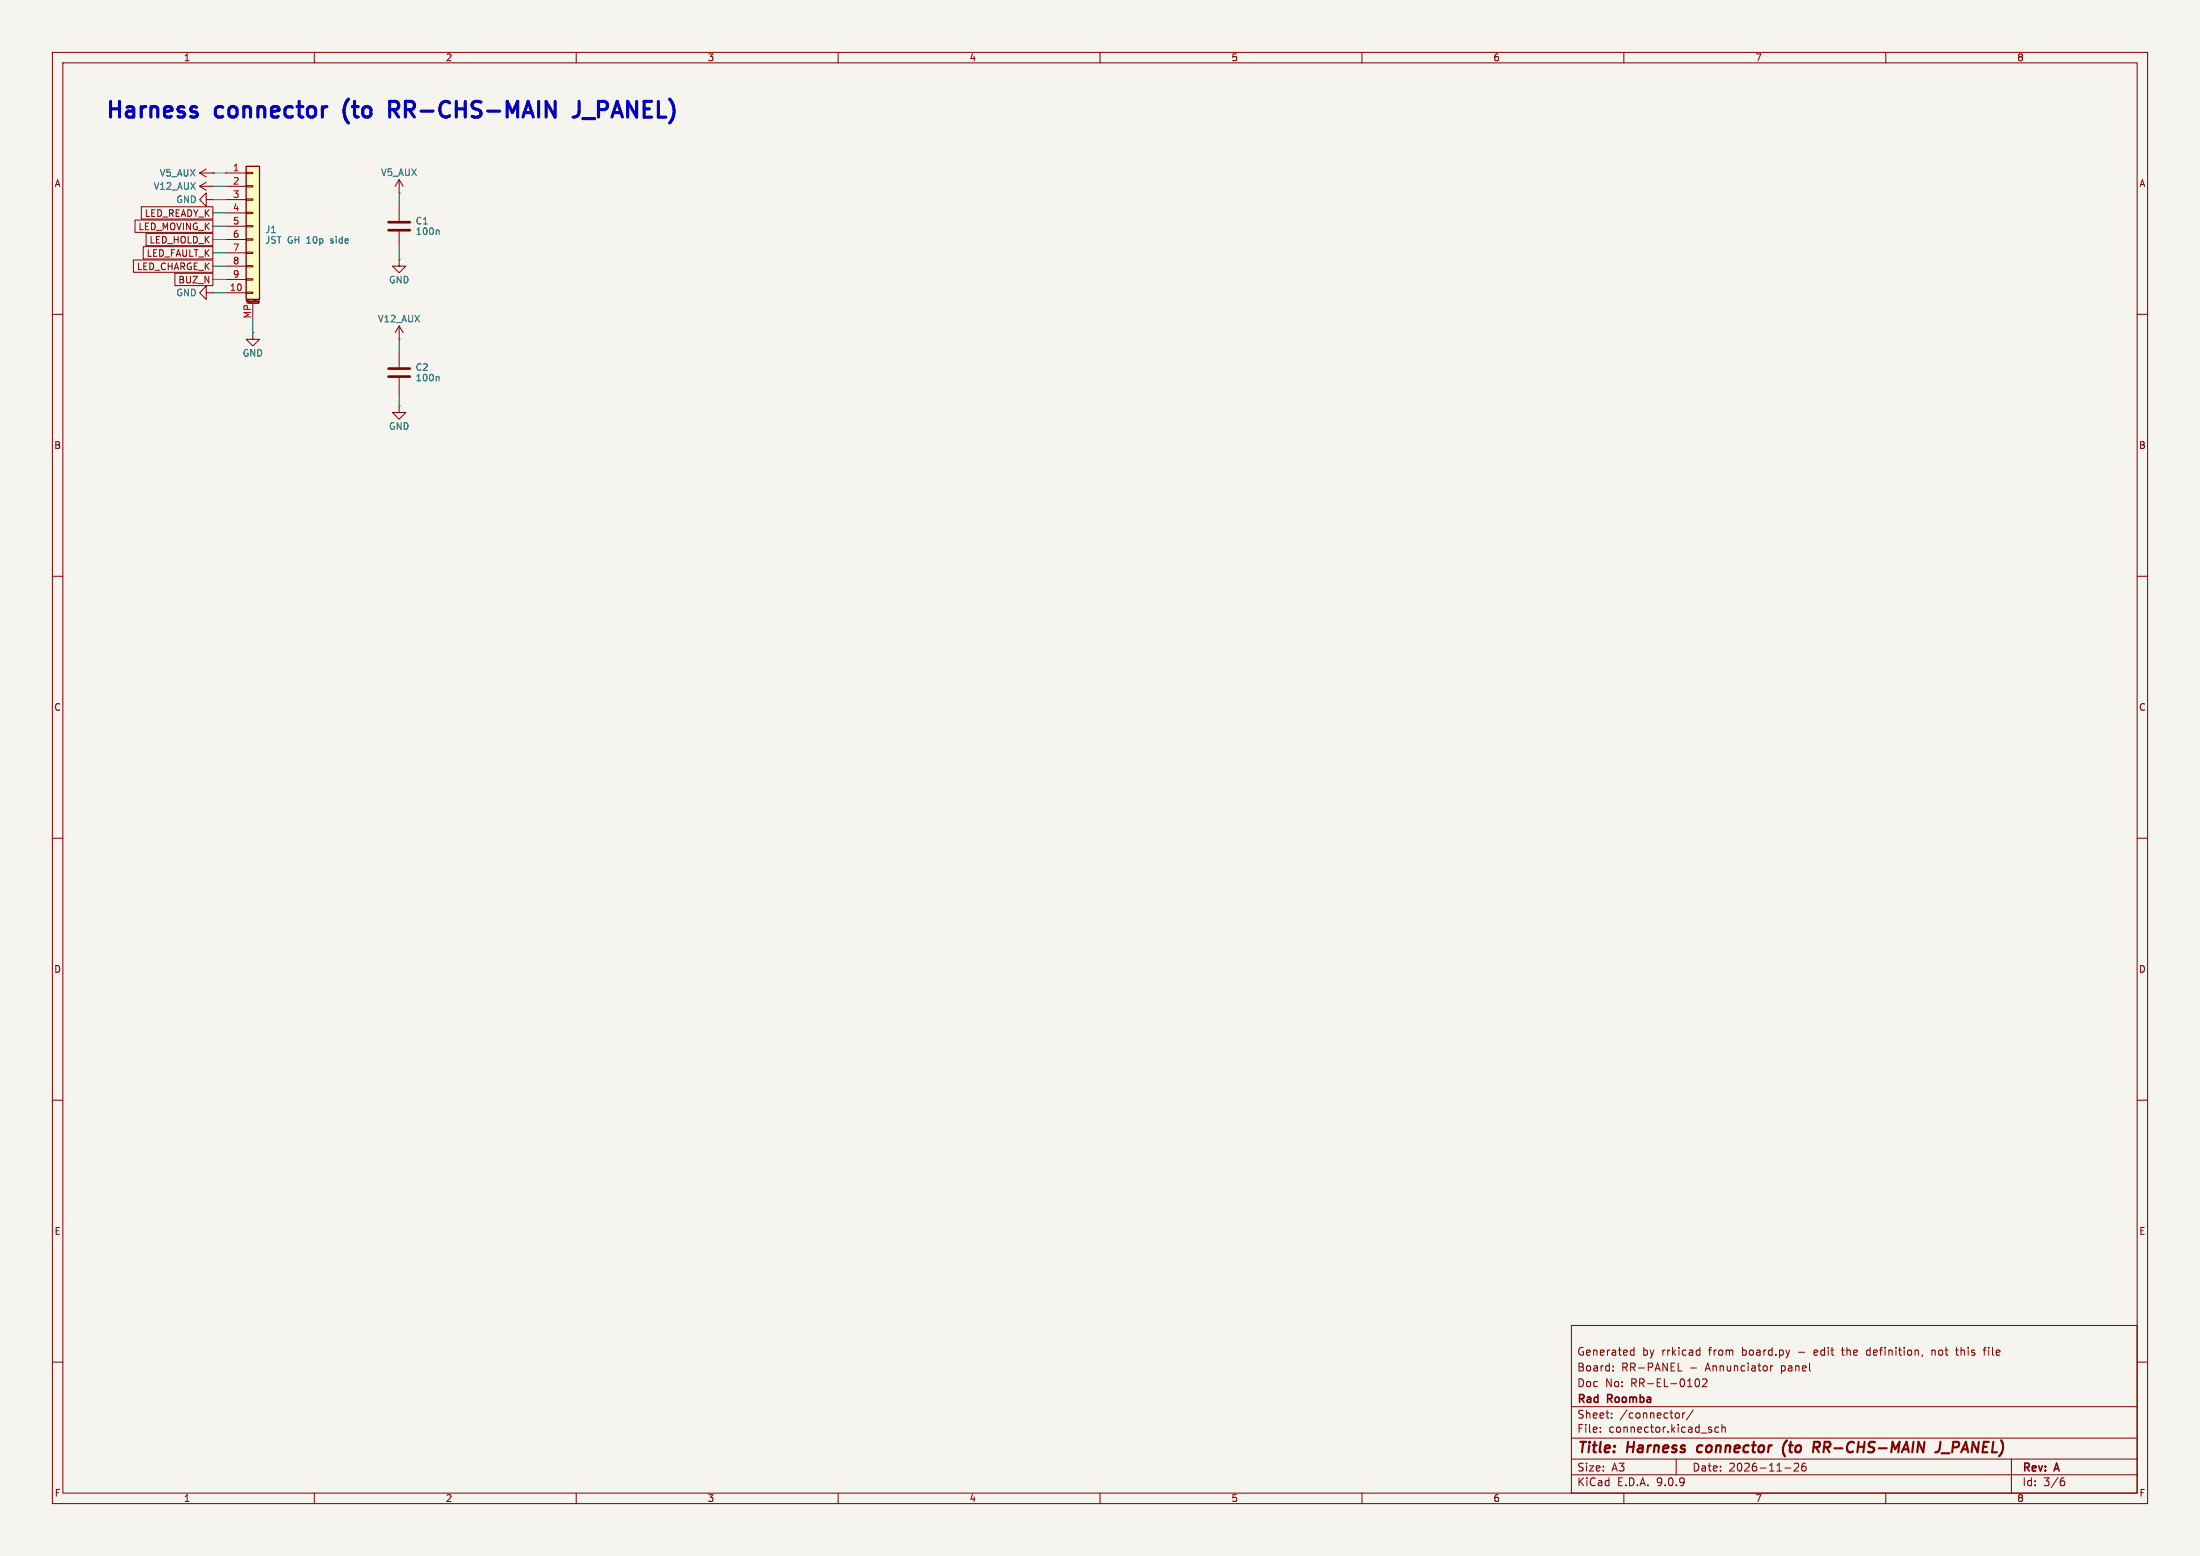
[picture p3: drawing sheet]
<svg xmlns="http://www.w3.org/2000/svg" width="420mm" height="297mm" viewBox="0 0 420 297" stroke-linecap="round" stroke-linejoin="round" font-family="sans-serif">
<path d="M0 0h420v297h-420z" fill="#f5f4ef" stroke="#f5f4ef" stroke-width=".19"/>
<g fill="none" stroke="#840000" stroke-width=".19">
<path d="M10 10h400v277h-400zM12 12h396v273h-396zM60 10v2M110 10v2M160 10v2M210 10v2M260 10v2M310 10v2M360 10v2M38.1 35.6l1.3 .7M38.1 35.6h2.5M38.1 33l1.3 .8"/>
<path d="M38.1 33h2.5M39.4 34.8l-1.3 .8M39.4 32.3l-1.3 .7M40.6 35.6h.1M40.6 33h.1M76.2 36.8h.1M76.2 34.3v2.5M76.2 39.4v2.8M76.2 34.3l-.8 1.3M76.2 34.3l.8 1.3M76.2 49.5v1.3h1.3l-1.3 1.3-1.3-1.3h1.3M76.2 49.5h.1"/>
<path d="M76.2 44.2v2.8M10 60h2M76.2 64.8h.1M76.2 62.2l-.8 1.3M76.2 62.2l.8 1.3M76.2 62.2v2.6M408 60h2M10 110h2M408 110h2M10 160h2M408 160h2M10 210h2"/>
<path d="M408 210h2M300 253h108v32h-108zM311.4 258.6h.5M311.4 257.8h.5M311.9 257.2v1.5M324.1 257.7l.4 .1M324.5 258.6l-.4 .1M324.5 257.2v1.5M351.5 257.7h.6M356.6 257.7l-.3 .3v.4l.3 .3M367 258.6l-.1 .3M368.8 257.7v1"/>
<path d="M369.2 257.7l-.4 .1M373.3 257.7h.6M373.5 257.2v1.3l.4 .2M378.6 257.7h.6M379.2 257.2l-.4 .2v1.3M10 260h2M300 278.5h108M300 274.5h108M300 268.5h108M305.5 273.2v.2M305.5 272.5v.1M307.7 270.5v.2"/>
<path d="M307.7 269.8v.1M307.9 261.5v.2M307.9 260.8v.1M320 278.5v3M320.3 269.7l.3 .3v.4l-.3 .3M320.4 261.7h.7M321.2 269.7v1M321.7 269.7l-.3 .1-.2 .2M323.2 269.1l-1.3 1.9M323.6 263.8l.1-.5 .2-.1a.8 .8 0 0 1 .6 .7 .8 .8 0 0 1-.6 .8l-.2-.2-.1-.4M325 263.3l.6-.1 .2 .1 .1 .3-1 1.1h1M326.6 272.9l.2 .2-.2 .3"/>
<path d="M326.6 272.4l.1 .1M328.1 272.5l-.4-.1-.3 .3 .1 .6h.6M328.7 272.5l.2-.1 .4 .1 .1 .9M328.7 271.9v1.5M338 260.7v1M338.4 260.7l-.2 .1-.2 .2M343.3 279.4v.5l-.9 .9h1M344.2 279.4a1.17 1.17 0 0 0-.1 1.3h.6l.1-.6-.3-.2h-.4l-.2 .2M384 278.5v6.5M408 260h2M60 285v2M110 285v2"/>
<path d="M160 285v2M210 285v2M260 285v2M300 281.5h108M310 285v2M340.7 280.2h1.2M360 285v2M393.6 282.7h.4l.2 .2-.1 .5-.5 .2M394 282.1l-.4 .1"/>
</g>
<path d="M324.1 276.1l-.1 .7 .3 .4M341.1 274.9a2.35 2.35 0 0 0-.3 3.1M346.3 275.2l1 .1a.58 .58 0 0 1-.3 1h-.8M346.7 276.3l.5 .9M370.4 275.2l-.1 1.4a.74 .74 0 0 1-.9 .6M370.6 277.4h1.6" fill="none" stroke="#840000" stroke-width=".4"/>
<path d="M74.2 42.4h4M74.2 43.9h4" fill="none" stroke="#840000" stroke-width=".51"/>
<path d="M83.6 43.9l.2 .2v.7" fill="none" stroke="#006464" stroke-width=".19"/>
<path d="M47 31.8h2.5v25.4h-2.5z" fill="#ffffc2"/>
<path d="M47 31.8h2.5v25.4h-2.5z" fill="none" stroke="#840000" stroke-width=".25"/>
<g fill="none" stroke="#840000" stroke-width=".19">
<path d="M27 39.5h13.6v2.3h-13.6zM39.4 38.1v-1.3l-1.3 1.3 1.3 1.3v-1.3h1.2M40.6 38.1h.1M43.2 33h3.8M43.2 35.6h3.8M43.2 38.1h3.8M47 32.9h1.3v.2h-1.3zM47 35.4h1.3v.3h-1.3zM47 38h1.3v.2h-1.3zM25.5 49.6h15.1v2.4h-15.1zM25.8 42h14.8v2.4h-14.8zM27.3 47.1h13.3v2.3h-13.3z"/>
<path d="M27.9 44.5h12.7v2.4h-12.7zM33.4 52.2h7.2v2.3h-7.2zM39.4 55.9v-1.3l-1.3 1.3 1.3 1.3v-1.3h1.2M40.6 55.9h.1M43.2 40.6h3.8M43.2 43.2h3.8M43.2 45.7h3.8M43.2 48.3h3.8M43.2 50.8h3.8M43.2 53.3h3.8M43.2 55.9h3.8M47 40.5h1.3v.3h-1.3z"/>
<path d="M47 43.1h1.3v.2h-1.3zM47 45.6h1.3v.2h-1.3zM47 48.1h1.3v.3h-1.3zM47 50.7h1.3v.2h-1.3zM47 53.2h1.3v.3h-1.3zM47 55.8h1.3v.2h-1.3zM47.2 57.9h2.1M48.3 57.9v3.1M49.3 57.5v.2h.1M49.3 57.5l.1-.1v.4h-.1M49.3 57.5h.1M48.3 63.5v1.3h1.2l-1.2 1.2-1.3-1.2h1.3"/>
<path d="M48.3 63.5h.1M76.2 77.5v1.2h1.3l-1.3 1.3-1.3-1.3h1.3M76.2 77.5h.1M76.2 67.3v2.8M76.2 72.1v2.8"/>
</g>
<path d="M74.2 70.4h4M74.2 71.9h4" fill="none" stroke="#840000" stroke-width=".51"/>
<path d="M83.6 71.9l.2 .1v.7" fill="none" stroke="#006464" stroke-width=".19"/>
<g fill="none" stroke="#009600" stroke-width=".19">
<path d="M40.6 33h2.6M40.6 38.1h2.6M40.6 35.6h2.6M76.2 36.8v2.6M40.6 55.9h2.6M40.6 40.6h2.6M40.6 43.2h2.6M40.6 45.7h2.6M40.6 48.3h2.6M40.6 50.8h2.6M40.6 53.3h2.6M76.2 47v2.5"/>
<path d="M48.3 61v2.5M76.2 64.8v2.5M76.2 74.9v2.6"/>
</g>
<path d="M75.8 19.5l-.3-.1h-1.1v3M110.5 19.4v2.1a.97 .97 0 0 1-1.1 .9M75.1 20.9l1 1.5M75.8 20.8l-.3 .1h-1.1M111.3 22.6h2.2" fill="none" stroke="#0000c2" stroke-width=".6"/>
<g font-size="4.2" fill="#0000c2">
<text x="20" y="22.8">Harness</text>
<text x="41.3" y="22.8">connector</text>
<text x="67" y="22.8">(to</text>
<text x="76.9" y="22.8">RR-CHS-MAIN</text>
<text x="113.4" y="22.8">J_PANEL)</text>
</g>
<g font-size="2.8" fill="#840000">
<text x="301" y="277.9">Title:</text>
<text x="310.6" y="277.9">Harness</text>
<text x="324.9" y="277.9">connector</text>
<text x="342" y="277.9">(to</text>
<text x="348.6" y="277.9">RR-CHS-MAIN</text>
<text x="372.9" y="277.9">J_PANEL)</text>
</g>
<g font-size="2.1" fill="#840000">
<text x="301" y="262">Board:</text>
<text x="301" y="259">Generated</text>
<text x="309.5" y="262">RR-PANEL</text>
<text x="313.5" y="259">by</text>
<text x="317.3" y="259">rrkicad</text>
<text x="322.6" y="262">-</text>
<text x="325.7" y="262">Annunciator</text>
<text x="326.4" y="259">from</text>
<text x="332.8" y="259">board.py</text>
<text x="340.3" y="262">panel</text>
<text x="343.7" y="259">-</text>
<text x="346.9" y="259">edit</text>
<text x="352.4" y="259">the</text>
<text x="357.2" y="259">definition,</text>
<text x="369.8" y="259">not</text>
<text x="374.6" y="259">this</text>
<text x="380.1" y="259">file</text>
<text x="301" y="268.2">Rad</text>
<text x="301" y="265">Doc</text>
<text x="306.4" y="265">No:</text>
<text x="306.9" y="268.2">Roomba</text>
<text x="311.4" y="265">RR-EL-0102</text>
<text x="301" y="273.7">File:</text>
<text x="301" y="271">Sheet:</text>
<text x="307.1" y="273.7">connector.kicad_sch</text>
<text x="309.2" y="271">/connector/</text>
<text x="301" y="281.1">Size:</text>
<text x="307.6" y="281.1">A3</text>
<text x="323" y="281.1">Date:</text>
<text x="330" y="281.1">2026-11-26</text>
<text x="386" y="281.3">Rev:</text>
<text x="392.4" y="281.3">A</text>
<text x="301" y="283.9">KiCad</text>
<text x="308.7" y="283.9">E.D.A.</text>
<text x="316.3" y="283.9">9.0.9</text>
<text x="386" y="283.9">Id:</text>
<text x="390.1" y="283.9">3/6</text>
</g>
<g font-size="1.8" fill="#840000">
<text x="35" y="11.9">1</text>
<text x="85" y="11.9">2</text>
<text x="135" y="11.9">3</text>
<text x="185" y="11.9">4</text>
<text x="235" y="11.9">5</text>
<text x="285" y="11.9">6</text>
<text x="335" y="11.9">7</text>
<text x="385" y="11.9">8</text>
<text x="10.3" y="35.9">A</text>
<text x="408.3" y="35.9">A</text>
<text x="27.5" y="41.6">LED_READY_K</text>
<text x="26.3" y="44.1">LED_MOVING_K</text>
<text x="28.4" y="46.7">LED_HOLD_K</text>
<text x="26" y="51.8">LED_CHARGE_K</text>
<text x="27.9" y="49.2">LED_FAULT_K</text>
<text x="33.9" y="54.3">BUZ_N</text>
<text x="10.3" y="85.9">B</text>
<text x="408.2" y="85.9">B</text>
<text x="10.3" y="135.9">C</text>
<text x="408.2" y="135.9">C</text>
<text x="10.3" y="185.9">D</text>
<text x="408.2" y="185.9">D</text>
<text x="10.3" y="235.9">E</text>
<text x="408.3" y="235.9">E</text>
<text x="10.3" y="285.9">F</text>
<text x="35" y="286.9">1</text>
<text x="85" y="286.9">2</text>
<text x="135" y="286.9">3</text>
<text x="185" y="286.9">4</text>
<text x="235" y="286.9">5</text>
<text x="285" y="286.9">6</text>
<text x="335" y="286.9">7</text>
<text x="385" y="286.9">8</text>
<text x="408.3" y="285.9">F</text>
</g>
<g font-size="1.8" fill="#006464">
<text x="30.4" y="33.9">V5_AUX</text>
<text x="72.7" y="33.8">V5_AUX</text>
<text x="29.2" y="36.4">V12_AUX</text>
<text x="33.6" y="39">GND</text>
<text x="50.5" y="44.7">J1</text>
<text x="50.5" y="46.7">JST GH 10p</text>
<text x="63.4" y="46.7">side</text>
<text x="79.2" y="43">C1</text>
<text x="79.2" y="45">100n</text>
<text x="33.6" y="56.7">GND</text>
<text x="74.2" y="54.3">GND</text>
<text x="72" y="61.7">V12_AUX</text>
<text x="46.2" y="68.3">GND</text>
<text x="79.2" y="71">C2</text>
<text x="79.2" y="73">100n</text>
<text x="74.2" y="82.2">GND</text>
</g>
<g font-size="1.8" fill="#a90000">
<text x="44.4" y="32.8">1</text>
<text x="44.4" y="35.3">2</text>
<text x="44.4" y="37.8">3</text>
<text x="44.4" y="40.4">4</text>
<text x="44.4" y="42.9">5</text>
<text x="44.4" y="45.5">6</text>
<text x="44.4" y="48">7</text>
<text x="44.4" y="50.5">8</text>
<text x="44.4" y="53.1">9</text>
<text x="43.8" y="55.6">10</text>
<text x="48" y="60.9" transform="rotate(-90 48 60.9)">MP</text>
</g>
<text font-size=".5" fill="#840000" x="46.9" y="57.9">Mounting</text>
</svg>
